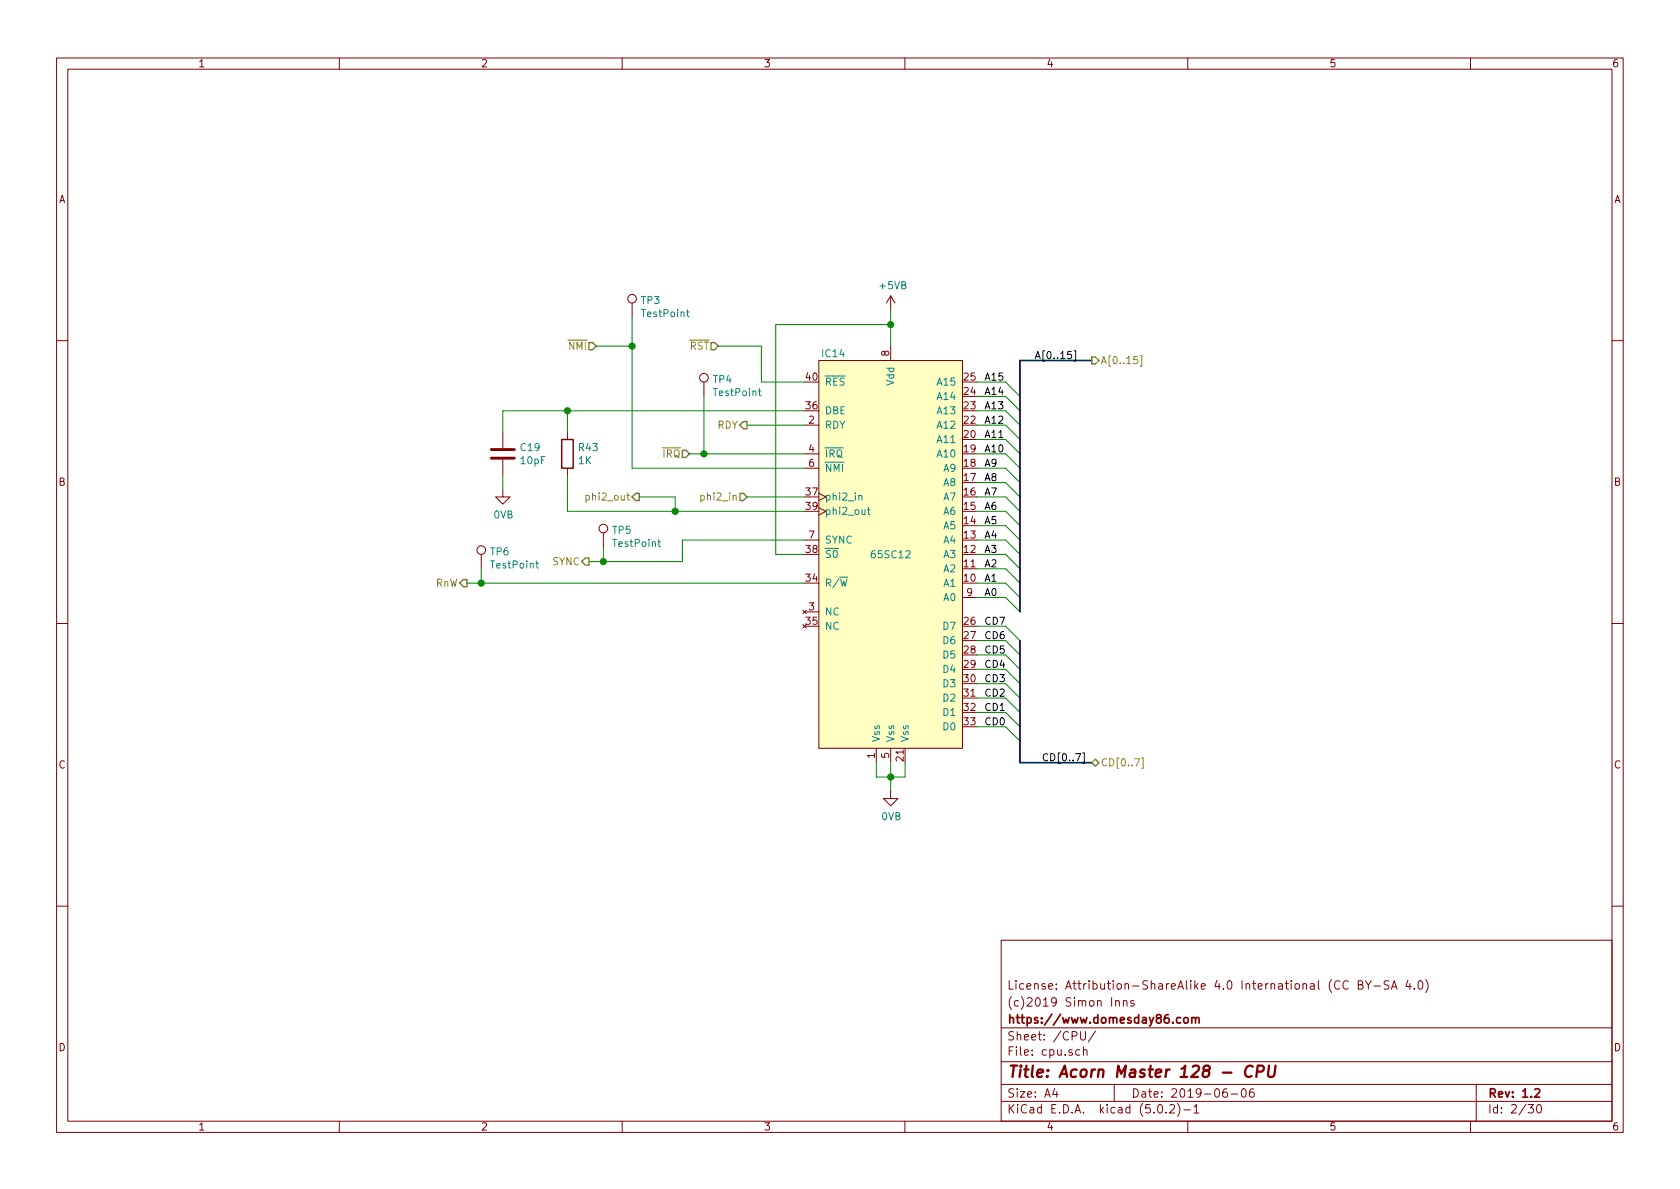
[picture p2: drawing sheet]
<svg xmlns="http://www.w3.org/2000/svg" width="297mm" height="210mm" viewBox="0 0 297 210" stroke-linecap="round" stroke-linejoin="round" font-family="sans-serif">
<g fill="none" stroke="#840000" stroke-width=".18">
<path d="M10 10.3h277v189.9h-277zM12 12.2h273v186.1h-273zM60 10.3v1.9M110 10.3v1.9M160 10.3v1.9M210 10.3v1.9M260 10.3v1.9M111.8 53.6v2.5M157.5 52.3v2.6M157.5 52.3l-.8 1.3M157.5 52.3l.7 1.3M10 60.2h2"/>
<path d="M88.9 76.4v2.8M100.3 76.4v1.3M124.5 67.6v2.5M142.2 75.2h2.6M144.8 63.7h25.4v68.6h-25.4zM157.5 61.2v2.5M285 60.2h2M85.1 98v2.6M88.9 86.6v1.3h1.3l-1.3 1.2-1.3-1.2h1.3M88.9 81.3v2.8M100.3 82.8v1.3M106.7 94.2v2.6"/>
<path d="M142.2 80.3h2.6M142.2 82.8h2.6M142.2 95.5h2.6M144.8 87.2l1.2 .7-1.2 .6M144.8 89.8l1.2 .6-1.2 .7M10 110.3h2M141.9 107.9l.6 .6M141.9 110.4l.6 .6M142.2 108.2h2.6M142.5 107.9l-.6 .6M142.5 110.4l-.6 .6M170.2 105.7h2.5"/>
<path d="M285 110.3h2M154.9 132.3v2.6M157.5 139.9v1.3h1.2l-1.2 1.3-1.3-1.3h1.3M157.5 132.3v2.6M10 160.2h2M177 166.3h108v32h-108zM197.3 177.1v-.1a.37 .37 0 0 1 .6 .1v.8M197.3 176.9v1M198.6 177.1l.2-.2 .4 .1 .1 .9M198.6 176.9v1M200.5 177a.37 .37 0 0 0-.6 .1l.1 .3 .5 .1 .1 .1-.3 .3-.4-.1M238.4 173.6a.7 .7 0 0 0-.9 .2 .7 .7 0 0 0 .1 .9 .55 .55 0 0 0 .8 .1"/>
<path d="M240.2 174.1l.7-.1v-.3l-.1-.2-.6-.1v1.5h.5l.3-.3a.41 .41 0 0 0-.4-.5M241.4 173.4l.5 .8 .5-.8M241.9 174.2v.7M242.9 174.4h1.2M245.6 173.5l-.6-.1-.3 .3 .1 .3 .7 .4v.4l-.2 .1-.6-.1M246 174.9l.5-1.5 .5 1.5M246.2 174.5h.7M248.9 173.3l-.3 1.1h.9M249.3 173.9v1M250.1 174.8v.1M250.9 173.6l.3-.2a.94 .94 0 0 1 0 1.5l-.4-.3-.1-.6zM252.1 173.2a1.71 1.71 0 0 1 0 2.3"/>
<path d="M285 160.2h2M60 198.3v1.9M110 198.3v1.9M160 198.3v1.9M177 194.8h108M177 191.8h108M177 187.8h108M177 181.8h108M186.5 192.5l-.4 1h1M186.8 193v1M190.9 185.7l-.4-.1-.3 .3 .1 .6 .2 .1 .4-.1M191.1 182.4v1.2l.2 .3h.3l.3-.3v-1.2"/>
<path d="M191.6 185.7a.37 .37 0 0 1 .6 .1v.8M191.6 185.1v1.5M193.7 182.3l-1.3 2M197 191.8v3M204.8 195.5l.4-.2a.94 .94 0 0 1 0 1.5 .79 .79 0 0 1-.4-1.3zM206.2 196.7v.1M206.8 195.5l.2-.2h.4l.2 .2 .1 .3-.1 .2-.8 .8h.9M208.2 195.1a1.71 1.71 0 0 1 0 2.3M209.3 196.3h1.2M210 198.3v1.9M211.1 195.8l.4-.5v1.5M211.1 196.8h.9"/>
<path d="M216.9 192.5a.62 .62 0 0 0-.7 .7l.1 .7 .2 .1 .5-.1v-.5l-.1-.2-.4-.1-.3 .3M217.7 193.5h1.1M219.6 192.7l.4-.2a.94 .94 0 0 1 0 1.5 .82 .82 0 0 1-.4-1.3zM221.6 192.5a.59 .59 0 0 0-.7 .7l.1 .7 .2 .1 .5-.1 .1-.5-.2-.2-.4-.1-.3 .3M260 198.3v1.9M261 191.8v6.5M270.2 195.3h.9l-.5 .6 .4 .1v.7l-.2 .1-.6-.1M271.8 195.5l.4-.2a.94 .94 0 0 1 0 1.5 .79 .79 0 0 1-.4-1.3z"/>
<circle cx="111.8" cy="52.8" r=".76"/>
<circle cx="124.5" cy="66.8" r=".76"/>
<circle cx="85.1" cy="97.3" r=".76"/>
<circle cx="106.7" cy="93.5" r=".76"/>
</g>
<path d="M210.7 179.9v1M208.7 180l-.4-.1-.3 .3 .1 .6 .2 .1 .4-.1M209.4 180.1l.2-.2 .4 .2 .1 .5-.1 .2-.4 .1-.2-.1zM210.7 180.1l.1-.1a.37 .37 0 0 1 .6 .1v.8M211.4 180.1l.2-.2 .3 .1 .1 .9M271.4 192.7l.2-.2h.4l.2 .5-.9 1h.9" fill="none" stroke="#840000" stroke-width=".3"/>
<path d="M221.5 188.6a.87 .87 0 0 0-1 0 .87 .87 0 0 0-.4 1 .69 .69 0 0 0 .4 .8 .69 .69 0 0 0 .8-.1M222.2 189.5h.8a.56 .56 0 0 0 .5-.5 .56 .56 0 0 0-.4-.6h-.7l-.3 2M224.4 188.4l-.2 1.7 .1 .2a.66 .66 0 0 0 1-.2l.2-1.7" fill="none" stroke="#840000" stroke-width=".41"/>
<path d="M144.8 63.7h25.4v68.6h-25.4z" fill="#ffffc2" stroke="#ffffc2" stroke-width=".18"/>
<path d="M121.4 55.2h.5M121.6 54.7v1.1l.3 .2M134.1 69.1h.5M134.3 68.7v1.1l.3 .2M94.7 99.6h.5M94.9 99.2v1.1l.3 .2M116.3 95.8h.5M116.5 95.4v1.1l.3 .1M151.8 87.7l.2-.1h.3l.1 .8M153.4 90.1h.4M153.5 89.7v1.1l.3 .2M148.5 102.1h1.4" fill="none" stroke="#008484" stroke-width=".18"/>
<g fill="none" stroke="#008400" stroke-width=".18">
<path d="M111.8 56.1v26.7h30.4M157.5 54.9v6.3M157.5 57.4h-20.3v40.6h5M100.3 72.6v3.8M105.4 61.2h6.4M124.5 70.1v10.2M127 61.2h7.6v6.4h7.6M132.1 75.2h10.1M142.2 72.6h-53.3v3.8M172.7 72.6h5.1l2.5 2.6M172.7 75.2h5.1l2.5 2.5M172.7 67.6h5.1l2.5 2.5"/>
<path d="M172.7 70.1h5.1l2.5 2.5M172.7 77.7h5.1l2.5 2.6M88.9 84.1v2.5M100.3 84.1v6.3h41.9M106.7 96.8v2.5M113 87.9h6.4v2.5M121.9 80.3h20.3M132.1 87.9h10.1M142.2 95.5h-21.6v3.8h-16.5M172.7 90.4h5.1l2.5 2.6M172.7 82.8h5.1l2.5 2.5M172.7 80.3h5.1l2.5 2.5"/>
<path d="M172.7 98h5.1l2.5 2.6M172.7 87.9h5.1l2.5 2.5M172.7 95.5h5.1l2.5 2.5M172.7 85.3h5.1l2.5 2.6M172.7 93h5.1l2.5 2.5M82.5 103.1h59.7M85.1 100.6v2.5M172.7 103.1h5.1l2.5 2.6M172.7 110.7h5.1l2.5 2.6M172.7 115.8h5.1l2.5 2.6M172.7 118.4h5.1l2.5 2.5M172.7 113.3h5.1l2.5 2.5"/>
<path d="M172.7 100.6h5.1l2.5 2.5M172.7 105.7h5.1l2.5 2.5M154.9 134.9v2.5h5.1v-2.5M157.5 134.9v5M172.7 120.9h5.1l2.5 2.5M172.7 123.4h5.1l2.5 2.6M172.7 126h5.1l2.5 2.5M172.7 128.5h5.1l2.5 2.6"/>
</g>
<g fill="#008400" stroke="#008400" stroke-width=".25">
<circle cx="157.5" cy="137.4" r=".51"/>
<circle cx="100.3" cy="72.6" r=".51"/>
<circle cx="157.5" cy="57.4" r=".51"/>
<circle cx="119.4" cy="90.4" r=".51"/>
<circle cx="124.5" cy="80.3" r=".51"/>
<circle cx="111.8" cy="61.2" r=".51"/>
<circle cx="106.7" cy="99.3" r=".51"/>
<circle cx="85.1" cy="103.1" r=".51"/>
</g>
<path d="M99.3 77.7h2v5.1h-2z" fill="none" stroke="#840000" stroke-width=".25"/>
<path d="M86.9 79.5h4M86.9 81h4" fill="none" stroke="#840000" stroke-width=".51"/>
<path d="M104.1 60.6h.7l.6 .6-.6 .6h-.7zM120.6 79.6h.7l.6 .7-.6 .6h-.7zM125.7 60.6h.7l.6 .6-.6 .6h-.7zM131.4 74.5h.7v1.3h-.7l-.6-.6zM193 63.1h.7l.6 .6-.6 .7h-.7zM103.5 98.7h.6v1.2h-.6l-.6-.6zM112.4 87.2h.6v1.3h-.6l-.6-.6zM130.8 87.2h.6l.7 .7-.7 .6h-.6zM81.3 103.1l.6-.6h.6v1.3h-.6zM193 134.9l.7-.7 .6 .7-.6 .6z" fill="none" stroke="#848400" stroke-width=".25"/>
<path d="M201.6 62.9h.3v1.8h-.3M103.6 87.6h.4l.2 .2-.1 .6h-.5M103.6 87.6v1.3M201.8 134h.3v1.9h-.3" fill="none" stroke="#848400" stroke-width=".18"/>
<path d="M193 63.7h-12.7v44.5M180.3 113.3v21.6h12.7" fill="none" stroke="#000084" stroke-width=".3"/>
<path d="M189.9 62h.3v1.8h-.3M191.4 133.1h.3v1.9h-.3" fill="none" stroke="#000" stroke-width=".18"/>
<text font-size="2.8" fill="#840000" x="178" y="190.5">Title: Acorn Master 128 - CPU</text>
<g font-size="2.1" fill="#840000">
<text x="178" y="178">(c)2019 Simon Inns</text>
<text x="178" y="175">License: Attribution-ShareAlike 4.0 International (CC BY-SA 4.0)</text>
<text x="178" y="184">Sheet: /CPU/</text>
<text x="178" y="181">https://www.domesday86.com</text>
<text x="178" y="186.7">File: cpu.sch</text>
<text x="178" y="196.9">KiCad E.D.A. kicad (5.0.2)-1</text>
<text x="178" y="194.1">Size: A4</text>
<text x="200" y="194.1">Date: 2019-06-06</text>
<text x="263" y="194.1">Rev: 1.2</text>
<text x="263" y="196.9">Id: 2/30</text>
</g>
<g font-size="1.8" fill="#840000">
<text x="35" y="11.9">1</text>
<text x="85" y="11.9">2</text>
<text x="135" y="11.9">3</text>
<text x="185" y="11.9">4</text>
<text x="235" y="11.9">5</text>
<text x="285" y="11.9">6</text>
<text x="10.4" y="35.9">A</text>
<text x="285.4" y="35.9">A</text>
<text x="157.2" y="63" transform="rotate(-90 157.2 63)">8</text>
<text x="142.5" y="67.3">40</text>
<text x="170.5" y="69.8">24</text>
<text x="170.5" y="67.3">25</text>
<text x="142.5" y="72.4">36</text>
<text x="143" y="74.9">2</text>
<text x="170.5" y="77.5">20</text>
<text x="170.5" y="74.9">22</text>
<text x="170.5" y="72.4">23</text>
<text x="143" y="80">4</text>
<text x="143" y="82.5">6</text>
<text x="170.5" y="82.5">18</text>
<text x="170.5" y="80">19</text>
<text x="10.4" y="85.9">B</text>
<text x="142.5" y="87.6">37</text>
<text x="170.5" y="87.6">16</text>
<text x="170.5" y="85.1">17</text>
<text x="285.4" y="85.9">B</text>
<text x="142.5" y="90.2">39</text>
<text x="143" y="95.2">7</text>
<text x="170.5" y="95.2">13</text>
<text x="170.5" y="92.7">14</text>
<text x="170.5" y="90.2">15</text>
<text x="142.5" y="97.8">38</text>
<text x="170.5" y="100.3">11</text>
<text x="170.5" y="97.8">12</text>
<text x="142.5" y="102.9">34</text>
<text x="143" y="107.9">3</text>
<text x="170.5" y="102.9">10</text>
<text x="171" y="105.4">9</text>
<text x="142.5" y="110.5">35</text>
<text x="170.5" y="110.5">26</text>
<text x="170.5" y="113">27</text>
<text x="170.5" y="115.6">28</text>
<text x="170.5" y="118.1">29</text>
<text x="170.5" y="120.6">30</text>
<text x="170.5" y="123.2">31</text>
<text x="170.5" y="125.7">32</text>
<text x="170.5" y="128.3">33</text>
<text x="10.4" y="135.9">C</text>
<text x="154.7" y="134.1" transform="rotate(-90 154.7 134.1)">1</text>
<text x="157.2" y="134.1" transform="rotate(-90 157.2 134.1)">5</text>
<text x="159.8" y="134.6" transform="rotate(-90 159.8 134.6)">21</text>
<text x="285.4" y="135.9">C</text>
<text x="10.4" y="185.9">D</text>
<text x="285.4" y="185.9">D</text>
<text x="35" y="199.9">1</text>
<text x="85" y="199.9">2</text>
<text x="135" y="199.9">3</text>
<text x="185" y="199.9">4</text>
<text x="235" y="199.9">5</text>
<text x="285" y="199.9">6</text>
</g>
<g font-size="1.8" fill="#008484">
<text x="113.4" y="53.8">TP3</text>
<text x="155.6" y="51.1">+5VB</text>
<text x="113.6" y="56.1">TestPoint</text>
<text x="145.5" y="63.2">IC14</text>
<text x="126.1" y="67.7">TP4</text>
<text x="126.3" y="70">TestPoint</text>
<text x="145.8" y="68.2">RES</text>
<text x="158.1" y="68.1" transform="rotate(-90 158.1 68.1)">Vdd</text>
<text x="165.9" y="70.7">A14</text>
<text x="165.9" y="68.2">A15</text>
<text x="145.8" y="75.8">RDY</text>
<text x="145.8" y="73.3">DBE</text>
<text x="165.9" y="75.8">A12</text>
<text x="165.9" y="73.3">A13</text>
<text x="92.1" y="79.8">C19</text>
<text x="92.2" y="82.1">10pF</text>
<text x="102.3" y="82.1">1K</text>
<text x="102.4" y="79.8">R43</text>
<text x="145.8" y="80.9">IRQ</text>
<text x="145.8" y="83.4">NMI</text>
<text x="165.9" y="80.9">A10</text>
<text x="165.9" y="78.4">A11</text>
<text x="166.9" y="83.4">A9</text>
<text x="145.8" y="88.5">phi2_in</text>
<text x="166.9" y="88.5">A7</text>
<text x="166.9" y="86">A8</text>
<text x="87.3" y="91.7">0VB</text>
<text x="108.3" y="94.4">TP5</text>
<text x="145.8" y="91.1">phi2_out</text>
<text x="166.9" y="93.6">A5</text>
<text x="166.9" y="91.1">A6</text>
<text x="86.7" y="98.2">TP6</text>
<text x="87" y="100.5">TestPoint</text>
<text x="108.6" y="96.7">TestPoint</text>
<text x="145.8" y="98.7">S0</text>
<text x="145.8" y="96.1">SYNC</text>
<text x="154.3" y="98.7">65SC12</text>
<text x="166.9" y="101.2">A2</text>
<text x="166.9" y="98.7">A3</text>
<text x="166.9" y="96.1">A4</text>
<text x="145.8" y="103.8">R/W</text>
<text x="166.9" y="103.8">A1</text>
<text x="166.9" y="106.3">A0</text>
<text x="145.8" y="108.8">NC</text>
<text x="145.8" y="111.4">NC</text>
<text x="166.9" y="111.4">D7</text>
<text x="166.9" y="113.9">D6</text>
<text x="166.9" y="116.5">D5</text>
<text x="166.9" y="119">D4</text>
<text x="166.9" y="121.5">D3</text>
<text x="166.9" y="124.1">D2</text>
<text x="155.6" y="131.3" transform="rotate(-90 155.6 131.3)">Vss</text>
<text x="158.1" y="131.3" transform="rotate(-90 158.1 131.3)">Vss</text>
<text x="160.7" y="131.3" transform="rotate(-90 160.7 131.3)">Vss</text>
<text x="166.9" y="126.6">D1</text>
<text x="166.9" y="129.2">D0</text>
<text x="155.9" y="145">0VB</text>
</g>
<g font-size="1.8" fill="#848400">
<text x="100.6" y="61.8">NMI</text>
<text x="121.9" y="61.8">RST</text>
<text x="194.6" y="64.4">A[0..15]</text>
<text x="126.8" y="75.8">RDY</text>
<text x="117.2" y="80.9">IRQ</text>
<text x="104.1" y="88.5">phi2_out</text>
<text x="124.4" y="88.5">phi2_in</text>
<text x="97.7" y="99.9">SYNC</text>
<text x="77" y="103.8">RnW</text>
<text x="194.6" y="135.5">CD[0..7]</text>
</g>
<g font-size="1.8">
<text x="182.9" y="63.5">A[0..15]</text>
<text x="174" y="69.8">A14</text>
<text x="174" y="67.3">A15</text>
<text x="174" y="77.5">A11</text>
<text x="174" y="74.9">A12</text>
<text x="174" y="72.4">A13</text>
<text x="174" y="82.5">A9</text>
<text x="174" y="80">A10</text>
<text x="174" y="87.6">A7</text>
<text x="174" y="85.1">A8</text>
<text x="174" y="95.2">A4</text>
<text x="174" y="92.7">A5</text>
<text x="174" y="90.2">A6</text>
<text x="174" y="100.3">A2</text>
<text x="174" y="97.8">A3</text>
<text x="174" y="105.4">A0</text>
<text x="174" y="102.9">A1</text>
<text x="174" y="110.5">CD7</text>
<text x="174" y="113">CD6</text>
<text x="174" y="115.6">CD5</text>
<text x="174" y="118.1">CD4</text>
<text x="174" y="120.6">CD3</text>
<text x="174" y="123.2">CD2</text>
<text x="174" y="125.7">CD1</text>
<text x="174" y="128.3">CD0</text>
<text x="184.1" y="134.6">CD[0..7]</text>
</g>
</svg>
